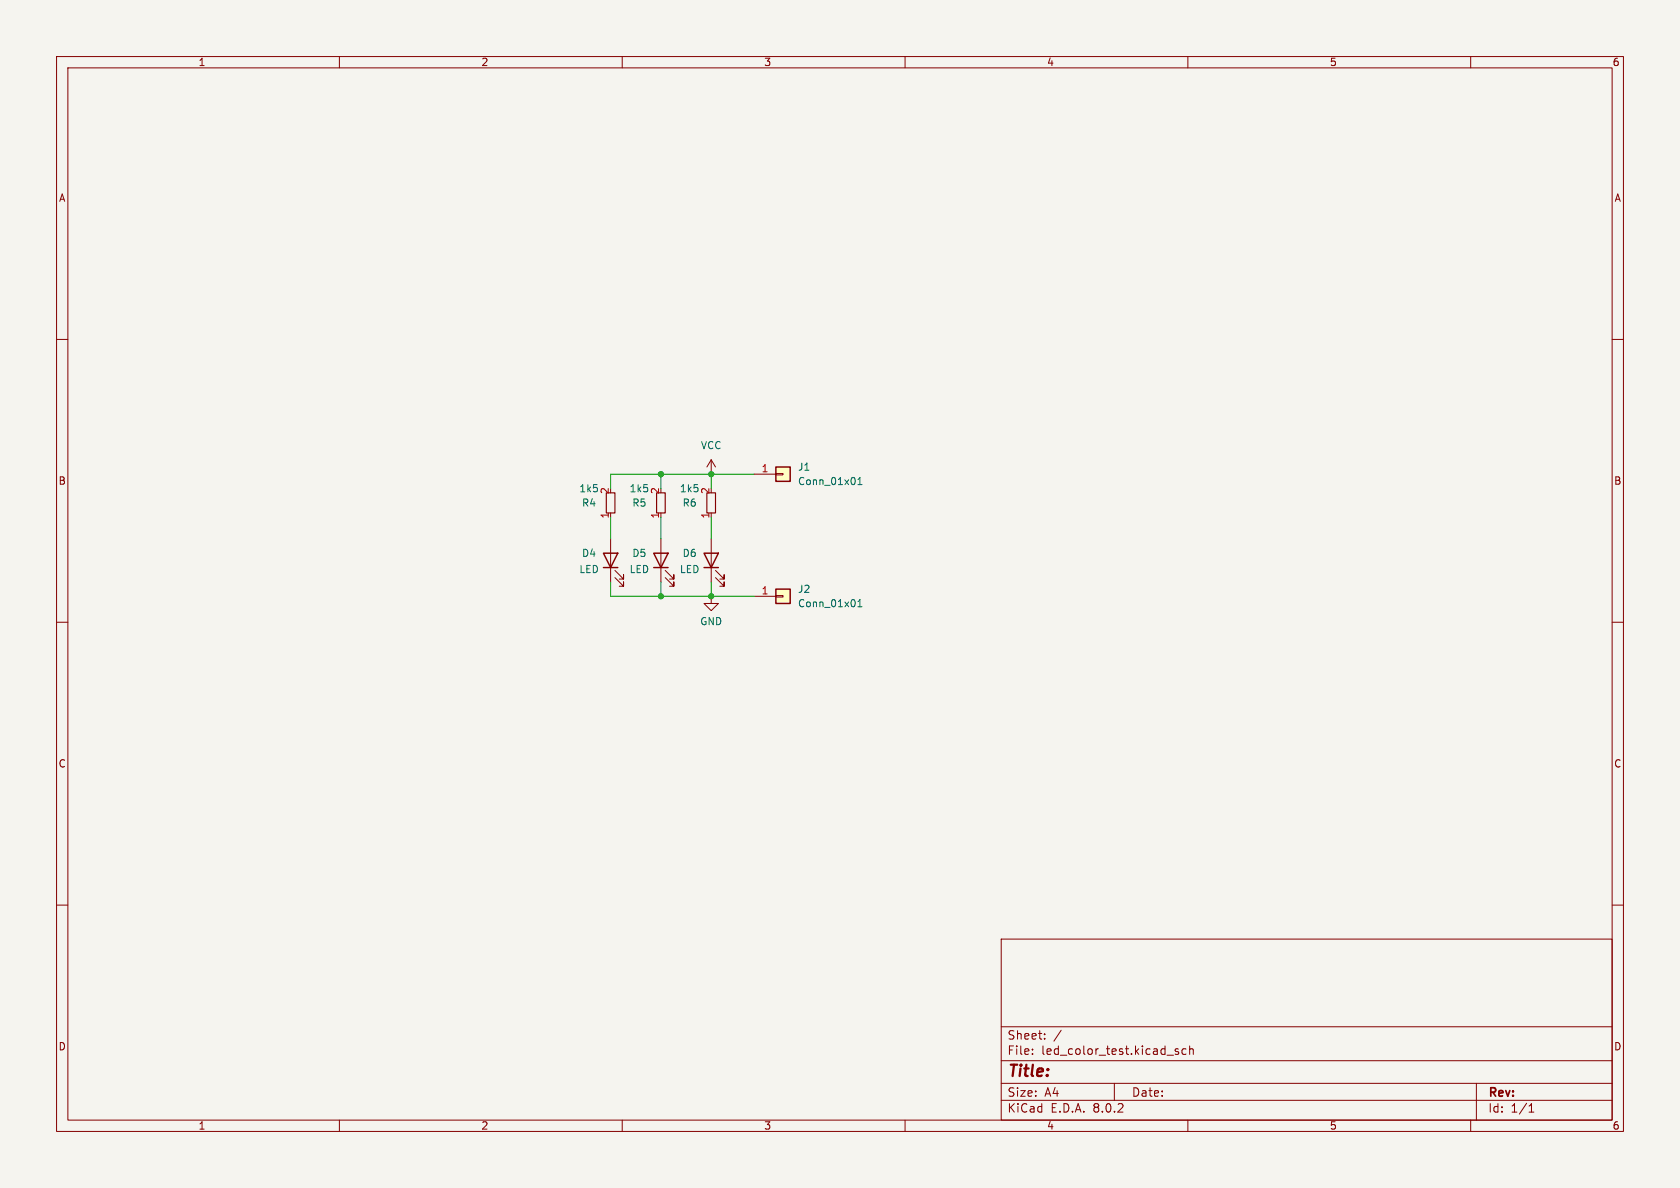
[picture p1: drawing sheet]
<svg xmlns="http://www.w3.org/2000/svg" width="297mm" height="210mm" viewBox="0 0 297 210" stroke-linecap="round" stroke-linejoin="round" font-family="sans-serif">
<path d="M0 0h297v210h-297z" fill="#f5f4ef" stroke="#f5f4ef" stroke-width=".18"/>
<g fill="none" stroke="#840000" stroke-width=".18">
<path d="M10 10h277v190h-277zM12 12h273v186h-273zM60 10v2M110 10v2M160 10v2M210 10v2M260 10v2M10 60h2M285 60h2M10 110h2M285 110h2M10 160h2"/>
<path d="M285 160h2M177 166h108v32h-108zM60 198v2M110 198v2M160 198v2M177 194.5h108M177 191.5h108M177 187.5h108M177 181.5h108M182.5 186.3v.1M182.5 185.5v.1M184.7 183.6v.1"/>
<path d="M184.7 182.8v.1M187.6 182.1l-1.3 2M197 191.5v3M208.3 185.5l-.3-.1-.3 .2 .1 .2 .5 .2v.3h-.6M209.7 185.5l-.5-.1-.2 .3v.4l.1 .2h.6M210 198v2M210.3 185.5l.2-.1 .4 .1 .1 .9M210.3 184.9v1.5M260 198v2M261 191.5v6.5M270.3 196.6h.9M270.3 195.5l.4-.4v1.5"/>
</g>
<path d="M137.2 104.1h2.5v2.6h-2.5z" fill="#ffffc2"/>
<path d="M133.3 105.4h3.9M137.2 105.3h1.2v.2h-1.2z" fill="none" stroke="#840000" stroke-width=".18"/>
<path d="M137.2 104.1h2.5v2.6h-2.5z" fill="none" stroke="#840000" stroke-width=".25"/>
<path d="M151.7 107.3h.7M151.7 106.4l.3-.4v1.3" fill="none" stroke="#006464" stroke-width=".18"/>
<path d="M137.2 82.6h2.5v2.5h-2.5z" fill="#ffffc2"/>
<g fill="none" stroke="#840000" stroke-width=".18">
<path d="M107.9 95.3v7.6M116.8 95.3v7.6M125.7 81.3v2.5M125.7 95.3v7.6M125.7 81.3l-.7 1.3M125.7 81.3l.8 1.3M133.3 83.8h3.9M137.2 83.7h1.2v.2h-1.2zM108.7 102.1l1.5 1.5v-.7v.7h-.7M108.7 100.8l1.5 1.6v-.8v.8h-.7M117.6 102.1l1.5 1.5v-.7v.7h-.7M117.6 100.8l1.5 1.6v-.8v.8h-.7"/>
<path d="M125.7 105.4v1.3h1.3l-1.3 1.3-1.2-1.3h1.2M126.5 102.1l1.5 1.5v-.7v.7h-.7M126.5 100.8l1.5 1.6v-.8v.8h-.7"/>
</g>
<path d="M106.7 97.8h2.5l-1.3 2.5zM115.6 97.8h2.5l-1.3 2.5zM124.5 97.8h2.5l-1.3 2.5zM137.2 82.6h2.5v2.5h-2.5zM106.7 100.3h2.5M115.6 100.3h2.5M124.5 100.3h2.5" fill="none" stroke="#840000" stroke-width=".25"/>
<path d="M151.7 85.7h.7M151.7 84.8l.3-.4v1.3" fill="none" stroke="#006464" stroke-width=".18"/>
<path d="M107.2 87.1h1.5v3.6h-1.5zM116.1 87.1h1.5v3.6h-1.5zM125 87.1h1.5v3.6h-1.5z" fill="none" stroke="#840000" stroke-width=".2"/>
<path d="M107.9 91.4v3.9M116.8 83.8v2.6M116.8 91.4v3.9M125.7 83.8v2.6M125.7 91.4v3.9M133.3 83.8h-25.4v2.6M107.9 102.9v2.5h25.4M116.8 102.9v2.5M125.7 102.9v2.5" fill="none" stroke="#009600" stroke-width=".18"/>
<g fill="#009600" stroke="#009600" stroke-width=".18">
<circle cx="125.7" cy="105.4" r=".46"/>
<circle cx="116.8" cy="83.8" r=".46"/>
<circle cx="125.7" cy="83.8" r=".46"/>
<circle cx="116.8" cy="105.4" r=".46"/>
</g>
<text font-size="2.8" fill="#840000" x="178" y="190.9">Title:</text>
<g font-size="2.1" fill="#840000">
<text x="178" y="184">Sheet:</text>
<text x="178" y="186.7">File:</text>
<text x="184.1" y="186.7">led_color_test.kicad_sch</text>
<text x="178" y="196.9">KiCad</text>
<text x="178" y="194.1">Size:</text>
<text x="184.7" y="194.1">A4</text>
<text x="185.7" y="196.9">E.D.A.</text>
<text x="193.3" y="196.9">8.0.2</text>
<text x="200" y="194.1">Date:</text>
<text x="263" y="194.3">Rev:</text>
<text x="263" y="196.9">Id:</text>
<text x="267.1" y="196.9">1/1</text>
</g>
<g font-size="1.8" fill="#840000">
<text x="35" y="11.9">1</text>
<text x="85" y="11.9">2</text>
<text x="135" y="11.9">3</text>
<text x="185" y="11.9">4</text>
<text x="235" y="11.9">5</text>
<text x="285" y="11.9">6</text>
<text x="10.3" y="35.9">A</text>
<text x="285.3" y="35.9">A</text>
<text x="10.3" y="85.9">B</text>
<text x="285.3" y="85.9">B</text>
<text x="10.3" y="135.9">C</text>
<text x="285.3" y="135.9">C</text>
<text x="10.3" y="185.9">D</text>
<text x="285.3" y="185.9">D</text>
<text x="35" y="199.9">1</text>
<text x="85" y="199.9">2</text>
<text x="135" y="199.9">3</text>
<text x="185" y="199.9">4</text>
<text x="235" y="199.9">5</text>
<text x="285" y="199.9">6</text>
</g>
<g font-size="1.8" fill="#006464">
<text x="123.8" y="79.6">VCC</text>
<text x="141" y="83.4">J1</text>
<text x="102.3" y="87.2">1k5</text>
<text x="102.8" y="89.8">R4</text>
<text x="111.2" y="87.2">1k5</text>
<text x="111.7" y="89.8">R5</text>
<text x="120.1" y="87.2">1k5</text>
<text x="120.6" y="89.8">R6</text>
<text x="141" y="86">Conn_01x01</text>
<text x="102.3" y="101.5">LED</text>
<text x="102.8" y="98.7">D4</text>
<text x="111.2" y="101.5">LED</text>
<text x="111.7" y="98.7">D5</text>
<text x="120.1" y="101.5">LED</text>
<text x="120.6" y="98.7">D6</text>
<text x="141" y="105">J2</text>
<text x="141" y="107.5">Conn_01x01</text>
<text x="123.7" y="110.7">GND</text>
</g>
<g font-size="1.8" fill="#a90000">
<text x="134.5" y="83.6">1</text>
<text x="107.7" y="87.4" transform="rotate(-90 107.7 87.4)">2</text>
<text x="116.6" y="87.4" transform="rotate(-90 116.6 87.4)">2</text>
<text x="125.5" y="87.4" transform="rotate(-90 125.5 87.4)">2</text>
<text x="107.7" y="91.8" transform="rotate(-90 107.7 91.8)">1</text>
<text x="116.6" y="91.8" transform="rotate(-90 116.6 91.8)">1</text>
<text x="125.5" y="91.8" transform="rotate(-90 125.5 91.8)">1</text>
<text x="134.5" y="105.2">1</text>
</g>
</svg>
